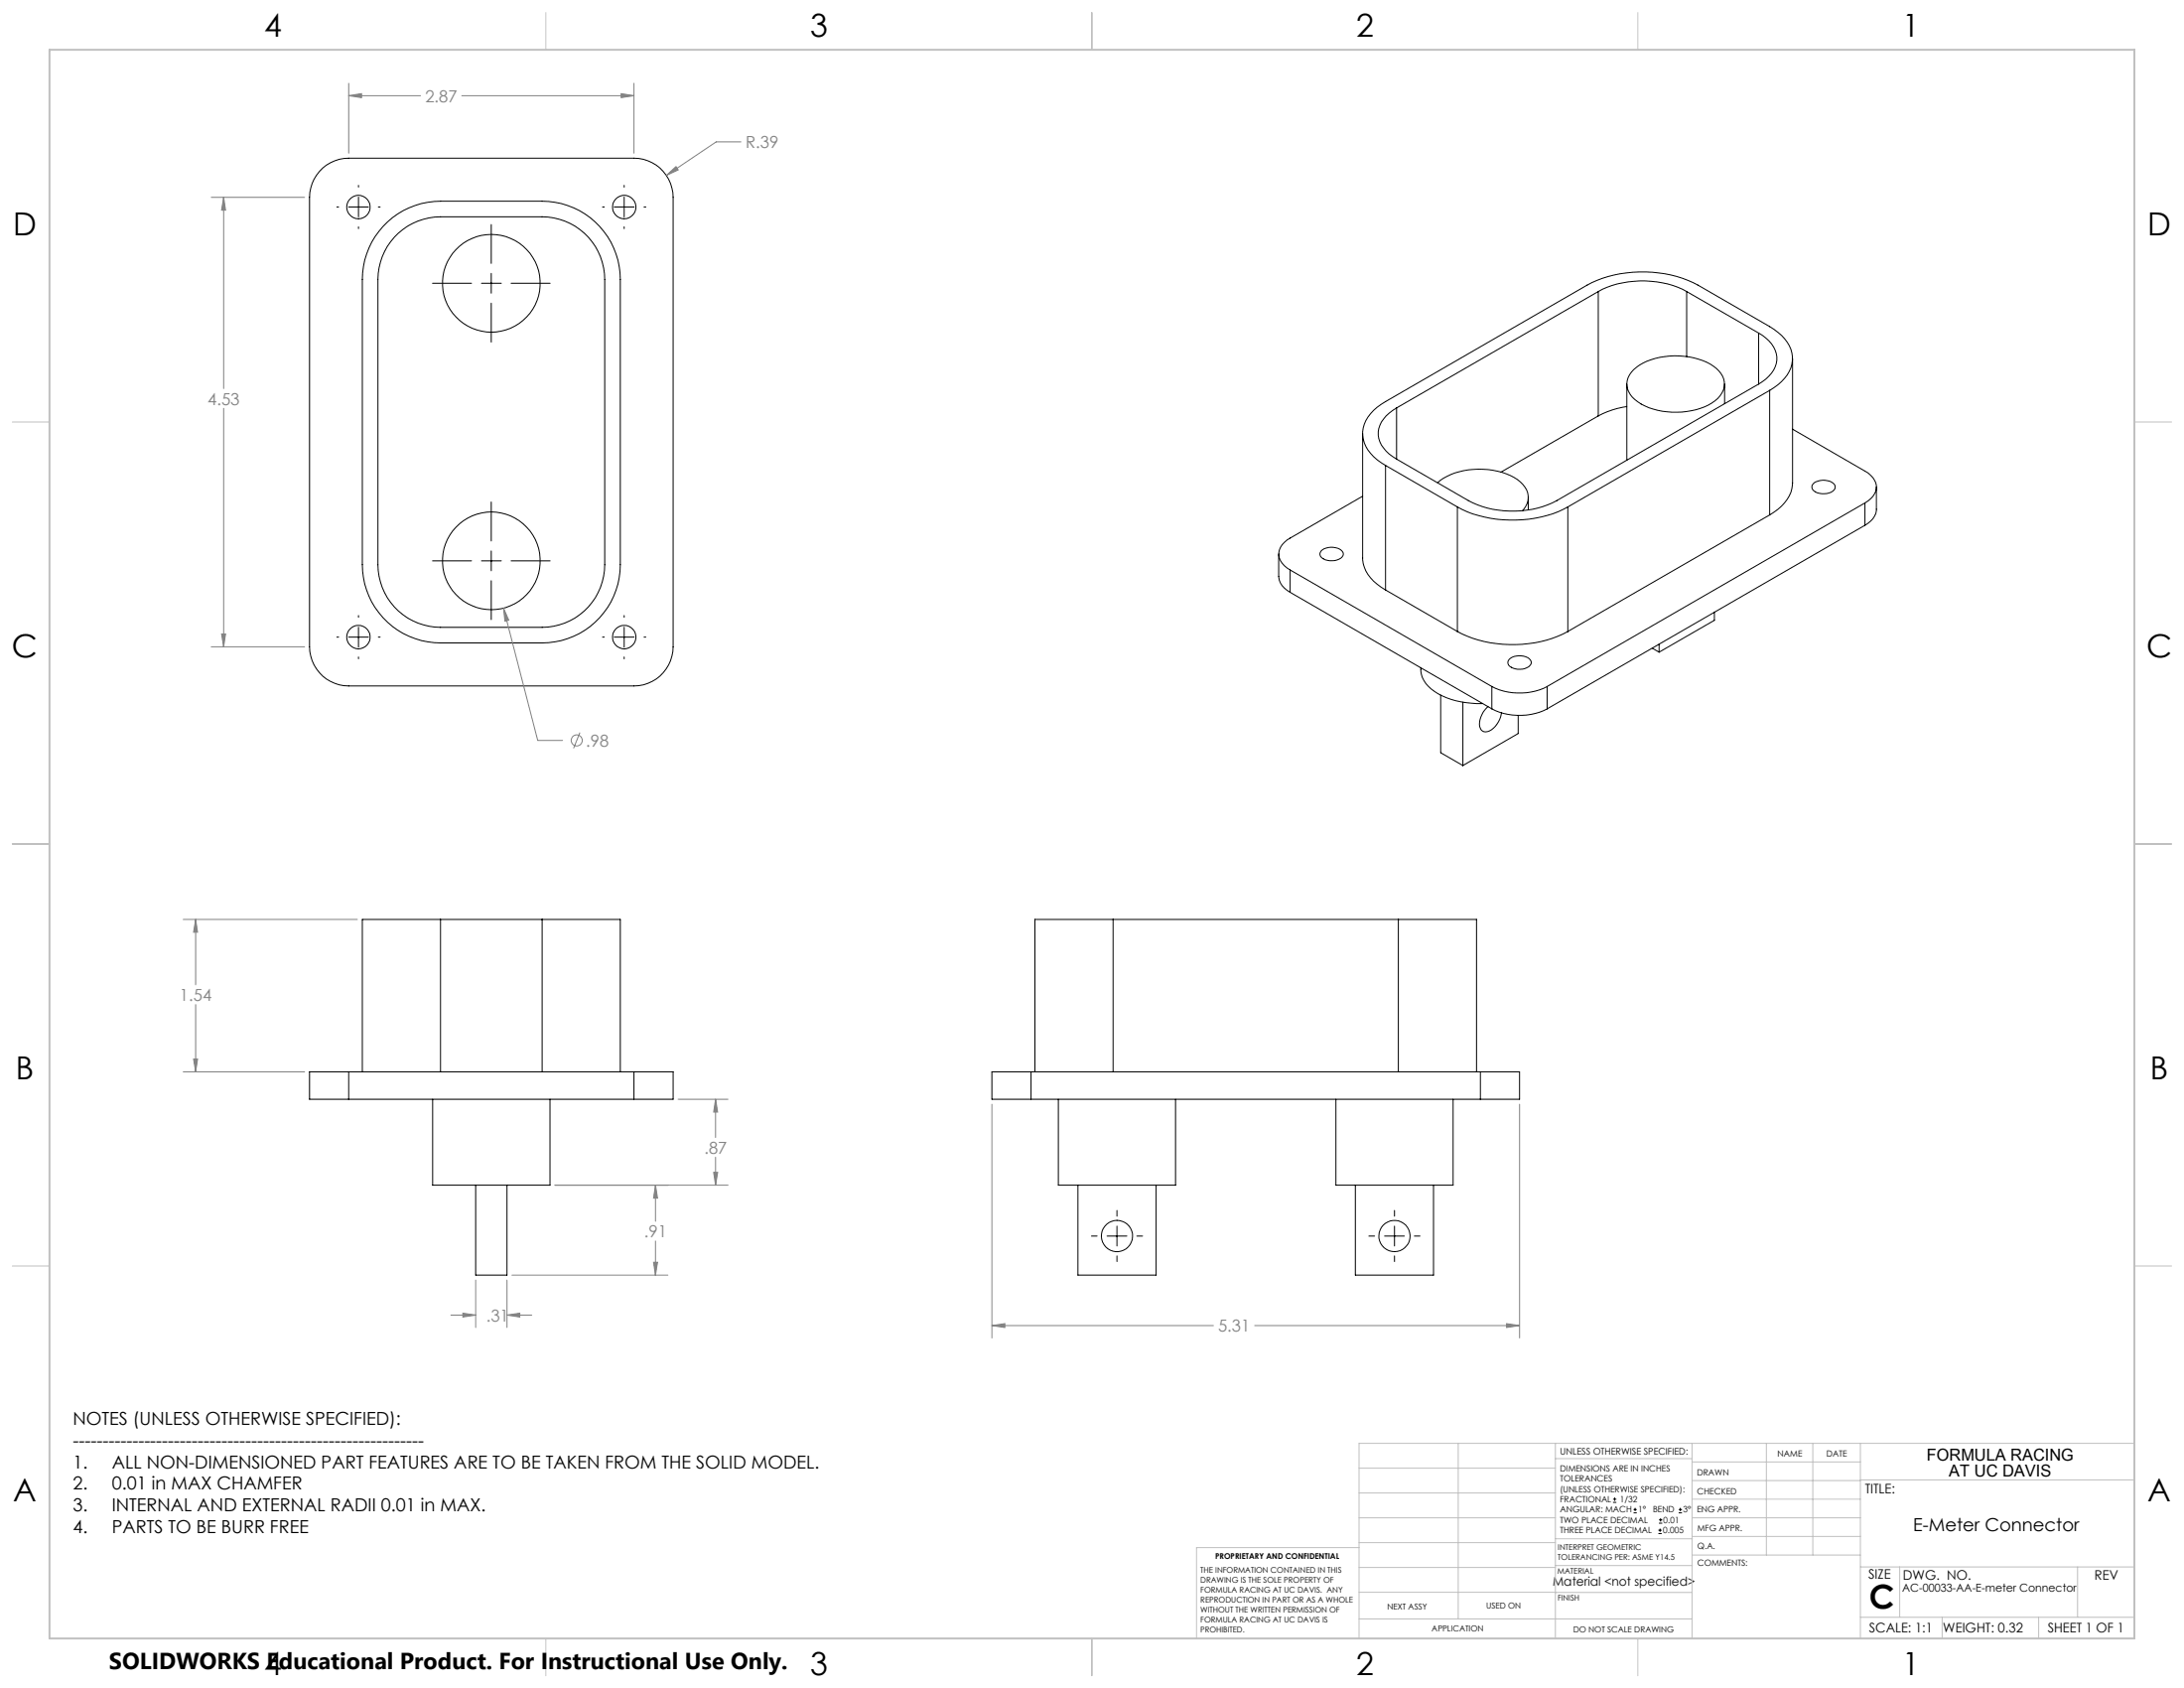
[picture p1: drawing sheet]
<svg xmlns="http://www.w3.org/2000/svg" width="559mm" height="432mm" viewBox="0 0 559 432" stroke-linecap="round" stroke-linejoin="round" font-family="sans-serif">
<g fill="none" stroke="#000" stroke-width=".25">
<path d="M82.6 43a10.3 10.3 0 0 1 6.6-2.5h73a10 10 0 0 1 10 10v115a10.1 10.1 0 0 1-10 10h-73a10 10 0 0 1-10-10v-115a10.2 10.2 0 0 1 3.4-7.5zM86.2 53h.4M89.2 53h5.1M91.7 47.4v.5M91.7 50.4v5.1M91.7 58v.5M96.8 53h.5M98 57.9a20 20 0 0 1 14.7-6.4h26a20 20 0 0 1 20 20v73a20 20 0 0 1-20 20h-26a20 20 0 0 1-20-20v-73a20.1 20.1 0 0 1 5.3-13.6zM101.9 59.7a16.1 16.1 0 0 1 10.8-4.2h26a16 16 0 0 1 16 16v73a16 16 0 0 1-16 16h-26a16 16 0 0 1-16-16v-73a16.1 16.1 0 0 1 5.2-11.8zM125.7 57.4v10M154.2 53h.4M157.2 53h5"/>
<path d="M159.7 47.4v.5M159.7 50.4v5.1M159.7 58v.5M164.8 53h.4M110.7 72.5h9.9M123.2 72.5h5.1M125.7 69.9v5.1M125.7 77.5v10M130.8 72.5h10M408.9 74.6a24.8 24.8 0 0 1 22.7 0M408.9 74.6l-51.6 29.8M408.9 74.6v31.8"/>
<path d="M431.6 74.6l18.4 10.6M431.6 74.6v16.6M416.2 98.2v19.5M418 94.6a17.3 17.3 0 0 1 14.2-3.3 12.5 12.5 0 0 1 8.1 4.3 4.8 4.8 0 0 1-1.5 6.9 19 19 0 0 1-18.9 .9 5.9 5.9 0 0 1-3.6-6.1 5.6 5.6 0 0 1 1.7-2.7zM441.3 98.2v5.1M450 98.2l-51.7 29.9a25.1 25.1 0 0 1-22.6 0l-18.4-10.7M450 85.2a7.9 7.9 0 0 1 4.6 6.9 8.3 8.3 0 0 1-4.6 6.1M450 85.2v13M452.8 99.9a10.6 10.6 0 0 0 5.8-7.7 8.9 8.9 0 0 0-4.7-8l-19.5-11.3a31.4 31.4 0 0 0-28.3 0l-51.6 29.8a10.5 10.5 0 0 0-5.8 7.7 8.9 8.9 0 0 0 4.7 8l1.1 .7M452.8 99.9l-51.7 29.8M452.8 99.9v31.8M458.6 91.7v31.8a10 10 0 0 1-5.8 8.2"/>
<path d="M348.7 110.9v31.8a9 9 0 0 0 4.7 7.5l1.1 .7M354.5 119.1l18.4 10.6M354.5 119.1v31.8M357.3 104.4a8.1 8.1 0 0 0-4.7 6.9 8.5 8.5 0 0 0 4.7 6.1M357.3 104.4v13M408.9 106.4l-24.8 14.4M416.2 104l-3.7 .9-3.6 1.5M458.6 109.8l18.6 10.7a4.4 4.4 0 0 1 2.4 5.8 6.3 6.3 0 0 1-2.4 2.4M125.7 128.4v10M348.7 126.9l-18.6 10.8a4.4 4.4 0 0 0-2.5 5.7 6.3 6.3 0 0 0 2.5 2.4M367.8 123.5a17.1 17.1 0 0 1 13-3.4 13.1 13.1 0 0 1 9.3 4.5 4.6 4.6 0 0 1-.5 6M372.9 129.7a31.4 31.4 0 0 0 28.2 0"/>
<path d="M372.9 129.7v31.8M391 127.2v3.3M401.1 129.7v31.8M452.8 131.7l-51.7 29.8M463.9 123.8a4.1 4.1 0 0 1 5.5 .2 1.35 1.35 0 0 1-.9 1.9 4.3 4.3 0 0 1-4.7-.7 1.14 1.14 0 0 1 .1-1.4zM477.2 128.7l-81.3 46.9M477.2 128.7v5.7M477.2 134.4l-81.3 46.9M480.1 124.6v5.7a4.8 4.8 0 0 1-2.9 4.1M91.7 157.4v.5M110.7 143.5h9.9M123.2 143.5h5.1"/>
<path d="M125.7 140.9v5.1M125.7 148.6v9.9M130.8 143.5h10M159.7 157.4v.5M327.2 141.7v5.7a4.8 4.8 0 0 0 2.9 4.1M330.1 145.8l51.6 29.8M330.1 145.8v5.7M330.1 151.5l51.6 29.8M338 140.9a4.1 4.1 0 0 1 5.5 .2 1.31 1.31 0 0 1-.9 2 4.2 4.2 0 0 1-4.7-.8 1.14 1.14 0 0 1 .1-1.4zM354.5 150.9l18.4 10.6M438.6 156.6v2.1l-14.1 8.1M86.2 163h.4"/>
<path d="M89.2 163h5.1M91.7 160.4v5.1M91.7 168.1v.4M96.8 163h.5M154.2 163h.4M157.2 163h5M159.7 160.4v5.1M159.7 168.1v.4M164.8 163h.4M363.5 170.8a7.2 7.2 0 0 0 4.4 6.6 22.3 22.3 0 0 0 11.5 2.6M368.6 177.8v14.7l5.7 3.3M372.9 161.5a31.4 31.4 0 0 0 28.2 0"/>
<path d="M374.3 179.6v16.2M381.7 175.6a15.8 15.8 0 0 0 14.2 0M381.7 175.6v5.7M386.1 168.7a4.1 4.1 0 0 1 5.5 .2 1.31 1.31 0 0 1-.9 1.9 4.2 4.2 0 0 1-4.7-.7 1.14 1.14 0 0 1 .1-1.4zM395.9 175.6v5.7M422.7 165.8l1.8 1M424.5 164.8v2M380.7 180.8a5.5 5.5 0 0 0-1.9 5.5 1.69 1.69 0 0 0 2.8 .4 6.6 6.6 0 0 0 2.6-4.3M381.7 181.3a15.8 15.8 0 0 0 14.2 0M388.4 183v4.6l-14.1 8.2M112.7 235.2h-20v39M112.7 235.2v39"/>
<path d="M112.7 235.2h26M138.7 235.2h20v39M138.7 235.2v39M284.8 235.2h-20v39M284.8 235.2h73M284.8 235.2v39M357.8 235.2h20v39M357.8 235.2v39M89.2 274.2h-10v7h10M89.2 274.2v7M89.2 274.2h73M162.2 274.2h10v7h-10"/>
<path d="M162.2 274.2v7M263.8 274.2h-10v7h10M263.8 274.2h115M263.8 274.2v7M378.8 274.2h10v7h-10M378.8 274.2v7M89.2 281.2h73M110.7 281.2v22h30v-22M263.8 281.2h115M270.8 281.2v22h30v-22M341.8 281.2v22h30v-22M121.7 303.2v23h8v-23"/>
<path d="M275.8 303.2v23h20v-23M279.3 316.2h1.4M283.2 316.2h5.1M285.8 309.6v1.5M285.8 313.7v5M290.9 316.2h1.4M346.8 303.2v23h20v-23M350.2 316.2h1.5M354.3 316.2h5M356.8 309.6v1.5M356.8 313.7v5M361.9 316.2h1.4"/>
<path d="M285.8 321.3v1.4M356.8 321.3v1.4M412.7 384.3h.9M412.7 383.5h.9M413.1 383.1v.8M418 387h.8M418 386.2h.8M418.4 385.7v.9M424.3 392.3h.9M424.3 391.4h.9M424.5 389.6h.8M424.5 388.8h.8"/>
<path d="M424.7 391v.9M424.9 388.4v.8M429.5 387h.9M429.5 386.2h.9M429.9 385.7v.9"/>
<circle cx="91.7" cy="53" r="2.99"/>
<circle cx="159.7" cy="53" r="2.99"/>
<circle cx="125.7" cy="72.5" r="12.5"/>
<circle cx="125.7" cy="143.5" r="12.5"/>
<circle cx="91.7" cy="163" r="3"/>
<circle cx="159.7" cy="163" r="3"/>
<circle cx="285.8" cy="316.2" r="4"/>
<circle cx="356.8" cy="316.2" r="4"/>
</g>
<g fill="none" stroke="#808080" stroke-width=".25">
<path d="M89.2 24.5l3.3-.5v1zM89.2 21.3v17.9M89.2 24.5h18.4M118.1 24.5h44.1M158.9 24l3.3 .5-3.3 .5zM162.2 21.3v17.9M189.6 36.3h-6.4l-12.7 8.6M54 50.5h23.9M57.2 50.5l.5 3.3h-1zM57.2 50.5v48.9M170.5 44.9l2.5-2.3 .5 .9zM57.2 104.5v61"/>
<path d="M128.8 155.6l1.4 3-1 .3zM128.8 155.6l8.8 33.8h6.3M54 165.5h23.9M56.7 162.2h1l-.5 3.3zM148.4 187.4l-1.6 4M46.9 235.2h44.5M50.1 235.2l.5 3.3h-1.1zM50.1 235.2v16.7M50.1 257v17.2M46.9 274.2h31M49.5 270.9h1.1l-.5 3.3zM173.5 281.2h12.8"/>
<path d="M182.6 299.9h1l-.5 3.3zM183.1 281.2l.5 3.3h-1zM183.1 281.2v9.8M183.1 296v7.2M253.8 282.5v59.8M388.8 282.5v59.8M142 303.2h44.3M167.7 303.2l.5 3.3h-1zM167.7 303.2v9.2M167.7 317.5v8.7M115.4 336.4h6.3M118.4 335.9l3.3 .5-3.3 .5z"/>
<path d="M121.7 327.4v12.2M129.7 336.4l3.3-.5v1zM129.7 327.4v12.2M129.7 336.4h6.4M131 326.2h39.9M167.2 322.9h1l-.5 3.3zM253.8 339.1l3.3-.5v1zM253.8 339.1h56.7M321 339.1h67.8M385.5 338.6l3.3 .5-3.3 .5z"/>
<circle cx="147.6" cy="189.4" r="1.42"/>
</g>
<g fill="none" stroke="#c0c0c0" stroke-width=".25">
<path d="M139.7 3.2v9.5M279.4 3.2v9.5M419.1 3.2v9.5M3.1 107.9h9.6M546.1 107.9h9.5M3.1 215.9h9.6M546.1 215.9h9.5M3.1 323.8h9.6M546.1 323.8h9.5M347.7 375.6h50.3M373.1 369.2v44.9M398 369.2v49.9"/>
<path d="M398 373.1h34.9M432.9 369.2v49.9M432.9 378.7h43.1M432.9 374h43.1M451.9 369.2v28.6M463.8 369.2v28.6M476 369.2v49.9M476 378.6h70.1M546.1 369.2h-198.4v49.9M347.7 394.6h50.3M347.7 388.3h50.3M347.7 381.9h50.3"/>
<path d="M347.7 395.9h-41.6v23.2M398 393.6h35M432.9 383.5h43.1M432.9 388.3h43.1M432.9 393h43.1M433 397.8h43M139.7 419.1v9.6M279.4 419.1v9.6M347.7 414.1h85.2M347.7 401h50.3M347.7 407.3h50.3M398 407.4h34.9"/>
<path d="M398 400.5h35M419.1 419.1v9.6M476 413.7h70.1M476 400.8h70.1M486.1 400.8v12.9M496.9 413.7v5.4M521.6 413.7v5.4M531.6 400.8v12.9"/>
</g>
<path d="M12.7 12.7h533.4v406.4h-533.4z" fill="none" stroke="#c0c0c0" stroke-width=".5"/>
<path d="M50.1 235.2l.5 3.3h-1.1zM49.5 270.9h1.1l-.5 3.3zM182.6 299.9h1l-.5 3.3zM183.1 281.2l.5 3.3h-1zM129.7 336.4l3.3-.5v1zM118.4 335.9l3.3 .5-3.3 .5zM167.2 322.9h1l-.5 3.3zM167.7 303.2l.5 3.3h-1zM57.2 50.5l.5 3.3h-1zM56.7 162.2h1l-.5 3.3zM89.2 24.5l3.3-.5v1zM158.9 24l3.3 .5-3.3 .5zM170.5 44.9l3-1.4-.5-.9zM128.8 155.6l.4 3.3 1-.3zM253.8 339.1l3.3-.5v1zM385.5 338.6l3.3 .5-3.3 .5z" fill="#808080"/>
<text font-size="8.5" x="478.3" y="411.4">C</text>
<g font-size="8.1">
<text x="67.6" y="9.3">4</text>
<text x="207.3" y="9.3">3</text>
<text x="347" y="9.3">2</text>
<text x="486.7" y="9.3">1</text>
<text x="3.3" y="60.1">D</text>
<text x="549.4" y="60.1">D</text>
<text x="3" y="168">C</text>
<text x="549.1" y="168">C</text>
<text x="4" y="276">B</text>
<text x="550.1" y="276">B</text>
<text x="3.3" y="383.9">A</text>
<text x="549.4" y="383.9">A</text>
<text x="67.6" y="428.4">4</text>
<text x="207.3" y="428.4">3</text>
<text x="347" y="428.4">2</text>
<text x="486.7" y="428.4">1</text>
</g>
<text font-size="5.9" x="27.9" y="427">SOLIDWORKS Educational Product. For Instructional Use Only.</text>
<g font-size="4.6">
<text x="18.6" y="364.4">NOTES (UNLESS OTHERWISE SPECIFIED):</text>
<text x="18.6" y="370">-----------------------------------------------------------</text>
<text x="18.6" y="375.5">1.</text>
<text x="28.6" y="375.5">ALL NON-DIMENSIONED PART FEATURES ARE TO BE TAKEN FROM THE SOLID MODEL.</text>
<text x="18.6" y="381.1">2.</text>
<text x="28.6" y="381.1">0.01 in MAX CHAMFER</text>
<text x="18.6" y="386.7">3.</text>
<text x="28.6" y="386.7">INTERNAL AND EXTERNAL RADII 0.01 in MAX.</text>
<text x="18.6" y="392.3">4.</text>
<text x="28.6" y="392.3">PARTS TO BE BURR FREE</text>
<text x="489.5" y="391.6">E-Meter Connector</text>
</g>
<g font-size="4.2" fill="#808080">
<text x="108.8" y="26.1">2.87</text>
<text x="190.8" y="37.9">R.39</text>
<text x="53.1" y="103.5">4.53</text>
<text x="149.9" y="191">.98</text>
<text x="46" y="256">1.54</text>
<text x="180.2" y="295.1">.87</text>
<text x="164.8" y="316.5">.91</text>
<text x="124.4" y="338">.31</text>
<text x="311.7" y="340.7">5.31</text>
</g>
<g font-size="4.2">
<text x="493" y="373.5">FORMULA RACING</text>
<text x="498.7" y="377.8">AT UC DAVIS</text>
</g>
<g font-size="3.4">
<text x="477.2" y="381.9">TITLE:</text>
<text x="478.1" y="404">SIZE</text>
<text x="486.9" y="404">DWG. NO.</text>
<text x="535.9" y="404.1">REV</text>
<text x="478.2" y="417.6">SCALE: 1:1</text>
<text x="497.1" y="417.7">WEIGHT: 0.32</text>
<text x="523.9" y="417.6">SHEET 1 OF 1</text>
</g>
<text font-size="3.2" x="397.3" y="405.7">Material &lt;not specified&gt;</text>
<text font-size="2.8" x="486.7" y="407.2">AC-00033-AA-E-meter Connector</text>
<text font-size="2.4" x="399.2" y="372.1">UNLESS OTHERWISE SPECIFIED:</text>
<g font-size="2.2">
<text x="399.2" y="376.4">DIMENSIONS ARE IN INCHES</text>
<text x="434.2" y="377.3">DRAWN</text>
<text x="454.8" y="372.5">NAME</text>
<text x="467.3" y="372.6">DATE</text>
<text x="399.2" y="379">TOLERANCES</text>
<text x="399.2" y="381.7">(UNLESS OTHERWISE SPECIFIED):</text>
<text x="434.3" y="382.2">CHECKED</text>
<text x="399.2" y="384.3">FRACTIONAL</text>
<text x="399.2" y="387">ANGULAR: MACH</text>
<text x="399.2" y="389.6">TWO PLACE DECIMAL</text>
<text x="414.5" y="384.3">1/32</text>
<text x="419.1" y="387">1°</text>
<text x="422.9" y="387">BEND</text>
<text x="425.6" y="389.6">0.01</text>
<text x="430.6" y="387">3°</text>
<text x="434.2" y="386.8">ENG APPR.</text>
<text x="399.2" y="392.3">THREE PLACE DECIMAL</text>
<text x="425.5" y="392.3">0.005</text>
<text x="434.3" y="391.6">MFG APPR.</text>
<text x="434.3" y="396.3">Q.A.</text>
<text x="434.3" y="400.5">COMMENTS:</text>
</g>
<g font-size="2.1">
<text x="354.9" y="411.6">NEXT ASSY</text>
<text x="380.3" y="411.6">USED ON</text>
<text x="366.3" y="417.4">APPLICATION</text>
<text x="402.5" y="417.5">DO NOT SCALE DRAWING</text>
</g>
<g font-size="2">
<text x="310.9" y="398.8">PROPRIETARY AND CONFIDENTIAL</text>
<text x="398.6" y="396.5">INTERPRET GEOMETRIC</text>
<text x="398.6" y="399">TOLERANCING PER: ASME Y14.5</text>
<text x="307.2" y="402.4">THE INFORMATION CONTAINED IN THIS</text>
<text x="307.2" y="404.9">DRAWING IS THE SOLE PROPERTY OF</text>
<text x="307.2" y="407.5">FORMULA RACING AT UC DAVIS. ANY</text>
<text x="398.5" y="402.6">MATERIAL</text>
<text x="307.2" y="410">REPRODUCTION IN PART OR AS A WHOLE</text>
<text x="307.2" y="412.5">WITHOUT THE WRITTEN PERMISSION OF</text>
<text x="398.5" y="409.4">FINISH</text>
<text x="307.2" y="415">FORMULA RACING AT UC DAVIS IS</text>
<text x="307.2" y="417.6">PROHIBITED.</text>
</g>
</svg>
